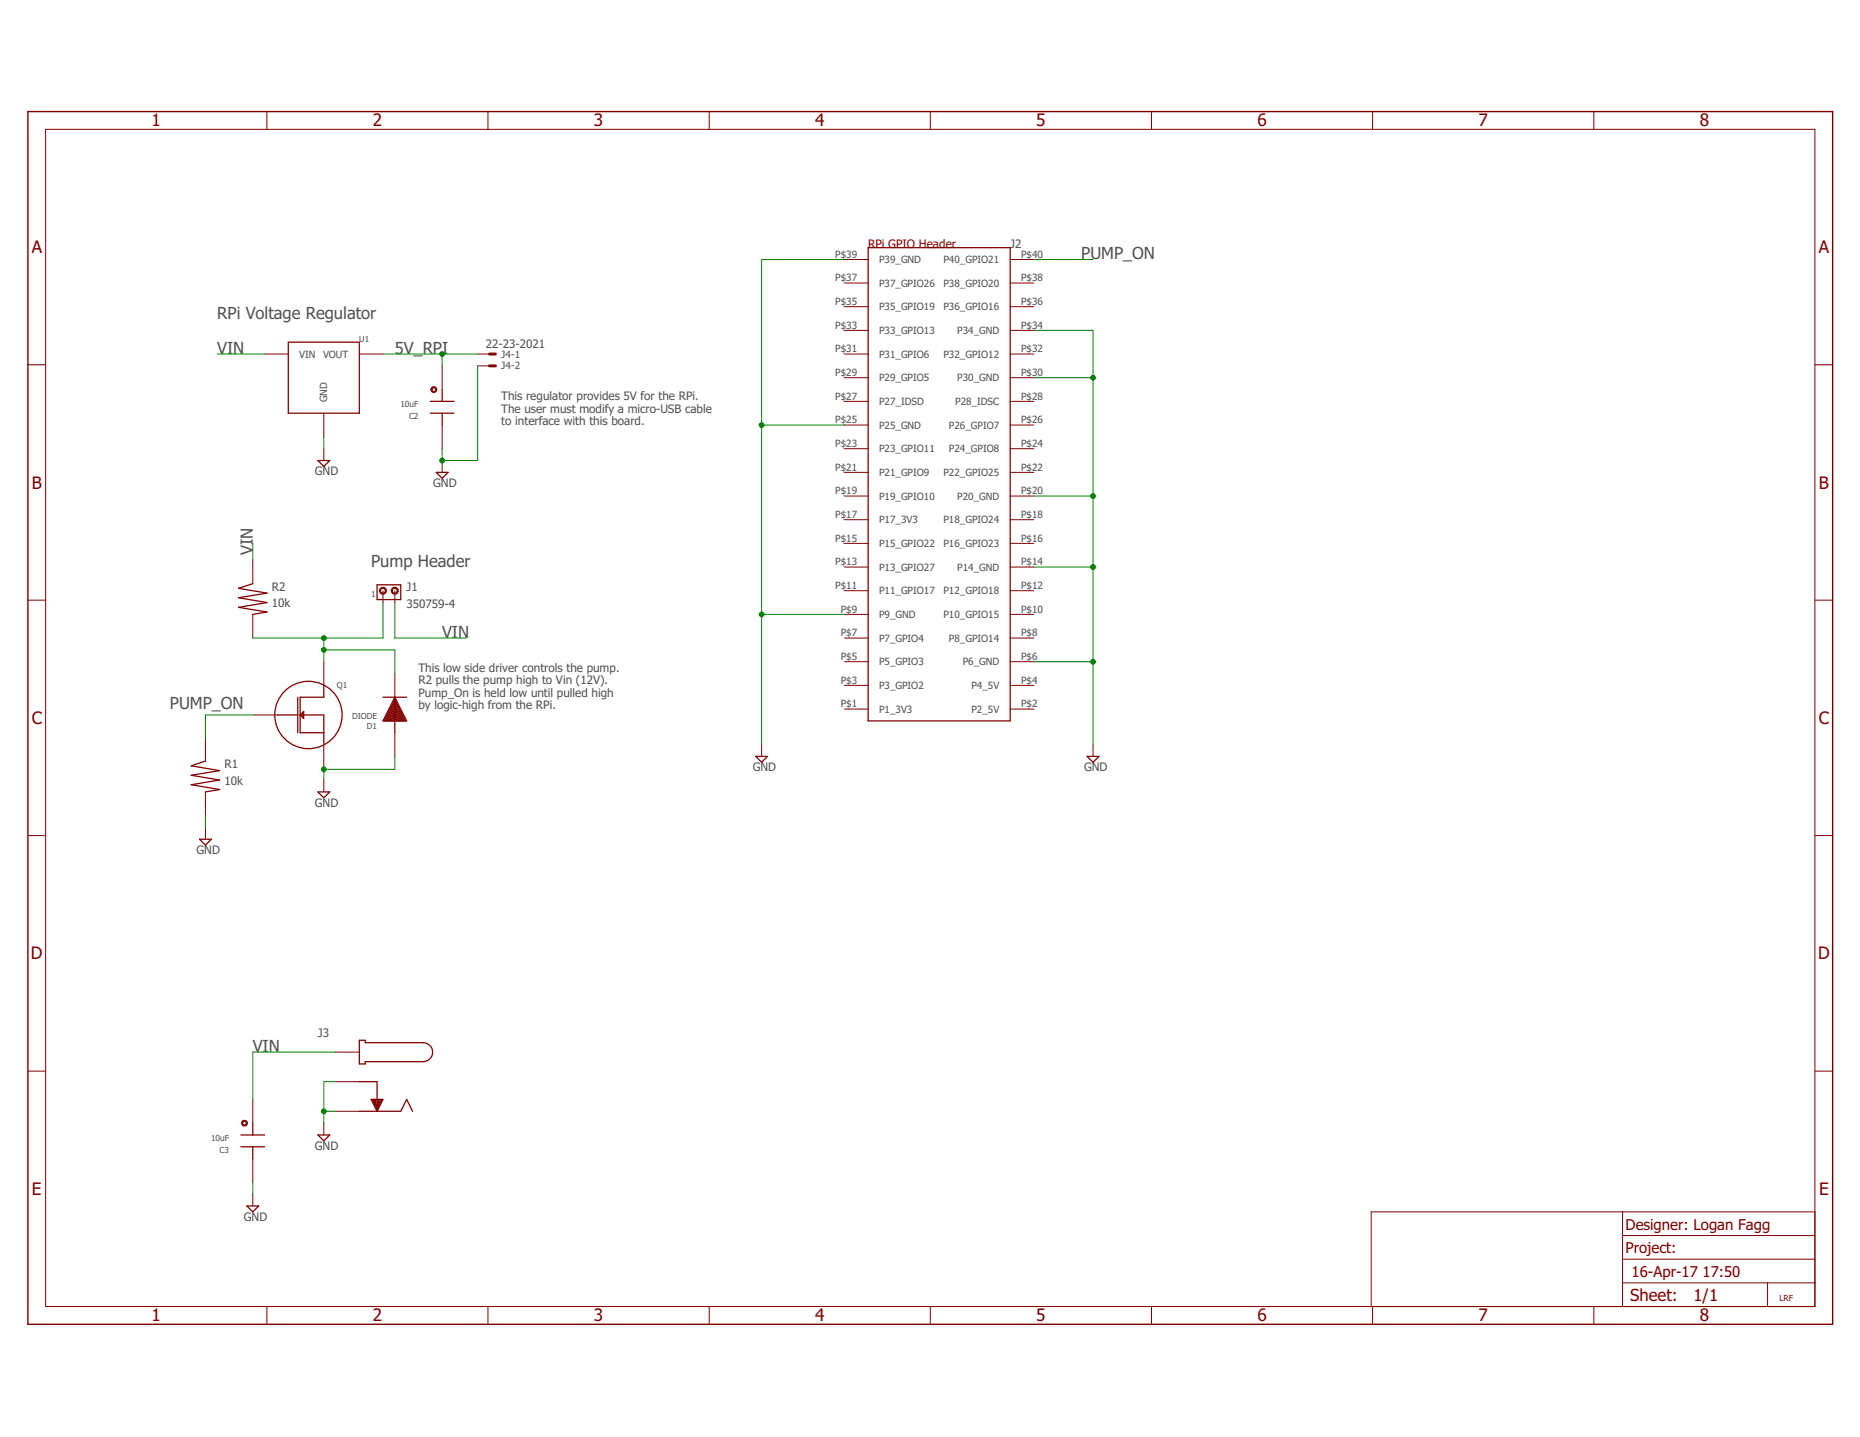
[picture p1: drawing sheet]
<?xml version="1.0" encoding="utf-8"?>
<!DOCTYPE eagle SYSTEM "eagle.dtd">
<eagle version="8.1.0">
<drawing>
<settings>
<setting alwaysvectorfont="no"/>
<setting verticaltext="up"/>
</settings>
<grid distance="0.1" unitdist="inch" unit="inch" style="lines" multiple="1" display="no" altdistance="0.01" altunitdist="inch" altunit="inch"/>
<schematic xreflabel="%F%N/%S.%C%R" xrefpart="/%S.%C%R">
<libraries>
<library name="00_Frames">
<symbols>
<symbol name="A3L-LOC">
<wire x1="288.29" y1="3.81" x2="342.265" y2="3.81" width="0.1016" layer="94"/>
<wire x1="342.265" y1="3.81" x2="373.38" y2="3.81" width="0.1016" layer="94"/>
<wire x1="373.38" y1="3.81" x2="383.54" y2="3.81" width="0.1016" layer="94"/>
<wire x1="383.54" y1="3.81" x2="383.54" y2="8.89" width="0.1016" layer="94"/>
<wire x1="383.54" y1="8.89" x2="383.54" y2="13.97" width="0.1016" layer="94"/>
<wire x1="383.54" y1="13.97" x2="383.54" y2="19.05" width="0.1016" layer="94"/>
<wire x1="383.54" y1="19.05" x2="383.54" y2="24.13" width="0.1016" layer="94"/>
<wire x1="288.29" y1="3.81" x2="288.29" y2="24.13" width="0.1016" layer="94"/>
<wire x1="288.29" y1="24.13" x2="342.265" y2="24.13" width="0.1016" layer="94"/>
<wire x1="342.265" y1="24.13" x2="383.54" y2="24.13" width="0.1016" layer="94"/>
<wire x1="373.38" y1="3.81" x2="373.38" y2="8.89" width="0.1016" layer="94"/>
<wire x1="373.38" y1="8.89" x2="383.54" y2="8.89" width="0.1016" layer="94"/>
<wire x1="373.38" y1="8.89" x2="342.265" y2="8.89" width="0.1016" layer="94"/>
<wire x1="342.265" y1="8.89" x2="342.265" y2="3.81" width="0.1016" layer="94"/>
<wire x1="342.265" y1="8.89" x2="342.265" y2="13.97" width="0.1016" layer="94"/>
<wire x1="342.265" y1="13.97" x2="383.54" y2="13.97" width="0.1016" layer="94"/>
<wire x1="342.265" y1="13.97" x2="342.265" y2="19.05" width="0.1016" layer="94"/>
<wire x1="342.265" y1="19.05" x2="383.54" y2="19.05" width="0.1016" layer="94"/>
<wire x1="342.265" y1="19.05" x2="342.265" y2="24.13" width="0.1016" layer="94"/>
<text x="344.17" y="10.16" size="2.286" layer="94">&gt;LAST_DATE_TIME</text>
<text x="357.505" y="5.08" size="2.54" layer="94">&gt;SHEET</text>
<text x="343.916" y="4.953" size="2.54" layer="94">Sheet:</text>
<text x="342.9" y="20.32" size="2.286" layer="94">Designer: Logan Fagg</text>
<text x="342.9" y="15.24" size="2.286" layer="94">Project:</text>
<frame x1="0" y1="0" x2="387.35" y2="260.35" columns="8" rows="5" layer="94"/>
</symbol>
</symbols>
<devicesets>
<deviceset name="A3L-LOC" prefix="FRAME" uservalue="yes">
<gates>
<gate name="G$1" symbol="A3L-LOC" x="0" y="0"/>
</gates>
<devices>
<device name="">
<technologies>
<technology name=""/>
</technologies>
</device>
</devices>
</deviceset>
</devicesets>
</library>
<library name="00_ThruHole">
<symbols>
<symbol name="TH_REGULATOR">
<pin name="VIN" x="-12.7" y="5.08" visible="pin" length="middle"/>
<pin name="VOUT" x="12.7" y="5.08" visible="pin" length="middle" rot="R180"/>
<pin name="GND" x="0" y="-12.7" visible="pin" length="middle" rot="R90"/>
<wire x1="7.62" y1="7.62" x2="7.62" y2="-7.62" width="0.254" layer="94"/>
<wire x1="7.62" y1="7.62" x2="-7.62" y2="7.62" width="0.254" layer="94"/>
<wire x1="-7.62" y1="7.62" x2="-7.62" y2="-7.62" width="0.254" layer="94"/>
<wire x1="-7.62" y1="-7.62" x2="7.62" y2="-7.62" width="0.254" layer="94"/>
<text x="7.62" y="7.62" size="1.27" layer="95">&gt;NAME</text>
</symbol>
<symbol name="CAPACITOR">
<pin name="P1" x="0" y="0" visible="off" length="middle" rot="R90"/>
<pin name="P2" x="0" y="17.78" visible="off" length="middle" rot="R270"/>
<wire x1="-2.54" y1="7.62" x2="0" y2="7.62" width="0.254" layer="94"/>
<wire x1="0" y1="7.62" x2="2.54" y2="7.62" width="0.254" layer="94"/>
<wire x1="-2.54" y1="10.16" x2="0" y2="10.16" width="0.254" layer="94"/>
<wire x1="0" y1="10.16" x2="2.54" y2="10.16" width="0.254" layer="94"/>
<wire x1="0" y1="12.7" x2="0" y2="10.16" width="0.254" layer="94"/>
<wire x1="0" y1="5.08" x2="0" y2="7.62" width="0.254" layer="94"/>
<text x="5.08" y="10.16" size="1.27" layer="95">&gt;NAME</text>
<text x="5.08" y="7.62" size="1.27" layer="96">&gt;VALUE</text>
<circle x="1.778" y="5.08" radius="0.508" width="0.254" layer="94"/>
</symbol>
<symbol name="NMOS">
<wire x1="0" y1="0" x2="0" y2="2.54" width="0.254" layer="94"/>
<wire x1="0" y1="2.54" x2="-5.08" y2="2.54" width="0.254" layer="94"/>
<wire x1="-5.08" y1="2.54" x2="-5.08" y2="6.35" width="0.254" layer="94"/>
<wire x1="-5.08" y1="6.35" x2="-5.08" y2="10.16" width="0.254" layer="94"/>
<wire x1="-5.08" y1="10.16" x2="0" y2="10.16" width="0.254" layer="94"/>
<wire x1="0" y1="10.16" x2="0" y2="12.7" width="0.254" layer="94"/>
<wire x1="0" y1="2.54" x2="0" y2="6.35" width="0.254" layer="94"/>
<wire x1="0" y1="6.35" x2="-5.08" y2="6.35" width="0.254" layer="94"/>
<wire x1="-5.08" y1="6.35" x2="-4.318" y2="5.588" width="0.254" layer="94"/>
<wire x1="-4.318" y1="5.588" x2="-4.318" y2="7.112" width="0.254" layer="94"/>
<wire x1="-4.318" y1="7.112" x2="-5.08" y2="6.35" width="0.254" layer="94"/>
<wire x1="-4.572" y1="6.096" x2="-4.572" y2="6.604" width="0.254" layer="94"/>
<wire x1="-5.588" y1="10.16" x2="-5.588" y2="6.35" width="0.254" layer="94"/>
<circle x="-3.302" y="6.35" radius="7.220034375" width="0.254" layer="94"/>
<pin name="GATE" x="-14.986" y="6.35" visible="off" length="middle"/>
<wire x1="-5.588" y1="6.35" x2="-5.588" y2="2.54" width="0.254" layer="94"/>
<wire x1="-9.906" y1="6.35" x2="-5.588" y2="6.35" width="0.254" layer="94"/>
<pin name="SOURCE" x="0" y="-5.334" visible="off" length="middle" rot="R90"/>
<pin name="DRAIN" x="0" y="17.78" visible="off" length="middle" rot="R270"/>
<text x="2.794" y="12.192" size="1.27" layer="95">&gt;NAME</text>
</symbol>
<symbol name="RESISTOR">
<pin name="P2" x="0" y="0" visible="off" length="middle" rot="R90"/>
<pin name="P1" x="0" y="16.764" visible="off" length="middle" rot="R270"/>
<wire x1="3.048" y1="5.588" x2="0" y2="5.08" width="0.254" layer="94"/>
<wire x1="-3.048" y1="6.604" x2="3.048" y2="5.588" width="0.254" layer="94"/>
<wire x1="-3.048" y1="6.604" x2="3.048" y2="7.62" width="0.254" layer="94"/>
<wire x1="3.048" y1="7.62" x2="-3.048" y2="8.636" width="0.254" layer="94"/>
<wire x1="-3.048" y1="8.636" x2="3.048" y2="9.652" width="0.254" layer="94"/>
<wire x1="3.048" y1="9.652" x2="-3.048" y2="10.668" width="0.254" layer="94"/>
<wire x1="-3.048" y1="10.668" x2="0" y2="11.684" width="0.254" layer="94"/>
<text x="4.064" y="10.16" size="1.778" layer="95">&gt;NAME</text>
<text x="4.064" y="6.604" size="1.778" layer="96">&gt;VALUE</text>
</symbol>
<symbol name="DC_JACK">
<wire x1="0" y1="15.24" x2="0" y2="10.16" width="0.254" layer="94"/>
<wire x1="0" y1="10.16" x2="1.27" y2="10.16" width="0.254" layer="94"/>
<wire x1="1.27" y1="10.16" x2="1.27" y2="10.668" width="0.254" layer="94"/>
<wire x1="1.27" y1="10.668" x2="13.716" y2="10.668" width="0.254" layer="94"/>
<wire x1="0" y1="15.24" x2="1.27" y2="15.24" width="0.254" layer="94"/>
<wire x1="1.27" y1="15.24" x2="1.27" y2="14.732" width="0.254" layer="94"/>
<wire x1="1.27" y1="14.732" x2="13.716" y2="14.732" width="0.254" layer="94"/>
<wire x1="13.716" y1="14.732" x2="13.716" y2="10.668" width="0.254" layer="94" curve="-180"/>
<pin name="P1" x="-5.08" y="12.7" visible="off" length="middle"/>
<pin name="P2" x="-5.08" y="6.35" visible="off" length="middle"/>
<pin name="P3" x="-5.08" y="0" visible="off" length="middle"/>
<wire x1="0" y1="0" x2="3.81" y2="0" width="0.254" layer="94"/>
<wire x1="3.81" y1="0" x2="8.89" y2="0" width="0.254" layer="94"/>
<wire x1="8.89" y1="0" x2="10.16" y2="2.54" width="0.254" layer="94"/>
<wire x1="10.16" y1="2.54" x2="11.43" y2="0" width="0.254" layer="94"/>
<wire x1="0" y1="6.35" x2="3.81" y2="6.35" width="0.254" layer="94"/>
<wire x1="3.81" y1="6.35" x2="3.81" y2="1.016" width="0.254" layer="94"/>
<wire x1="3.81" y1="1.016" x2="3.81" y2="0.508" width="0.254" layer="94"/>
<wire x1="3.81" y1="0.508" x2="3.81" y2="0" width="0.254" layer="94"/>
<wire x1="3.81" y1="0" x2="5.08" y2="2.54" width="0.254" layer="94"/>
<wire x1="5.08" y1="2.54" x2="4.826" y2="2.54" width="0.254" layer="94"/>
<wire x1="2.794" y1="2.54" x2="2.54" y2="2.54" width="0.254" layer="94"/>
<wire x1="2.54" y1="2.54" x2="3.81" y2="0" width="0.254" layer="94"/>
<wire x1="3.81" y1="0" x2="4.826" y2="2.54" width="0.254" layer="94"/>
<wire x1="4.826" y1="2.54" x2="4.572" y2="2.54" width="0.254" layer="94"/>
<wire x1="3.048" y1="2.54" x2="2.794" y2="2.54" width="0.254" layer="94"/>
<wire x1="2.794" y1="2.54" x2="3.81" y2="0.508" width="0.254" layer="94"/>
<wire x1="3.81" y1="0.508" x2="4.572" y2="2.54" width="0.254" layer="94"/>
<wire x1="4.572" y1="2.54" x2="4.318" y2="2.54" width="0.254" layer="94"/>
<wire x1="3.302" y1="2.54" x2="3.048" y2="2.54" width="0.254" layer="94"/>
<wire x1="3.048" y1="2.54" x2="3.556" y2="1.524" width="0.254" layer="94"/>
<wire x1="3.81" y1="1.016" x2="4.318" y2="2.54" width="0.254" layer="94"/>
<wire x1="4.318" y1="2.54" x2="4.064" y2="2.54" width="0.254" layer="94"/>
<wire x1="3.556" y1="2.54" x2="3.302" y2="2.54" width="0.254" layer="94"/>
<wire x1="3.302" y1="2.54" x2="3.556" y2="1.524" width="0.254" layer="94"/>
<wire x1="3.556" y1="1.524" x2="3.81" y2="1.016" width="0.254" layer="94"/>
<wire x1="3.81" y1="1.016" x2="4.064" y2="2.54" width="0.254" layer="94"/>
<wire x1="4.064" y1="2.54" x2="3.556" y2="2.54" width="0.254" layer="94"/>
<wire x1="3.556" y1="2.54" x2="3.556" y2="1.524" width="0.254" layer="94"/>
<text x="-8.89" y="16.002" size="1.778" layer="95">&gt;NAME</text>
</symbol>
<symbol name="PI_HEADER">
<pin name="P1_3V3" x="0" y="0" length="middle"/>
<pin name="P3_GPIO2" x="0" y="5.08" length="middle"/>
<pin name="P5_GPIO3" x="0" y="10.16" length="middle"/>
<pin name="P7_GPIO4" x="0" y="15.24" length="middle"/>
<pin name="P9_GND" x="0" y="20.32" length="middle"/>
<pin name="P11_GPIO17" x="0" y="25.4" length="middle"/>
<pin name="P13_GPIO27" x="0" y="30.48" length="middle"/>
<pin name="P15_GPIO22" x="0" y="35.56" length="middle"/>
<pin name="P17_3V3" x="0" y="40.64" length="middle"/>
<pin name="P19_GPIO10" x="0" y="45.72" length="middle"/>
<pin name="P21_GPIO9" x="0" y="50.8" length="middle"/>
<pin name="P23_GPIO11" x="0" y="55.88" length="middle"/>
<pin name="P25_GND" x="0" y="60.96" length="middle"/>
<pin name="P27_IDSD" x="0" y="66.04" length="middle"/>
<pin name="P29_GPIO5" x="0" y="71.12" length="middle"/>
<pin name="P31_GPIO6" x="0" y="76.2" length="middle"/>
<pin name="P33_GPIO13" x="0" y="81.28" length="middle"/>
<pin name="P35_GPIO19" x="0" y="86.36" length="middle"/>
<pin name="P37_GPIO26" x="0" y="91.44" length="middle"/>
<pin name="P39_GND" x="0" y="96.52" length="middle"/>
<pin name="P2_5V" x="40.64" y="0" length="middle" rot="R180"/>
<pin name="P4_5V" x="40.64" y="5.08" length="middle" rot="R180"/>
<pin name="P6_GND" x="40.64" y="10.16" length="middle" rot="R180"/>
<pin name="P8_GPIO14" x="40.64" y="15.24" length="middle" rot="R180"/>
<pin name="P10_GPIO15" x="40.64" y="20.32" length="middle" rot="R180"/>
<pin name="P12_GPIO18" x="40.64" y="25.4" length="middle" rot="R180"/>
<pin name="P14_GND" x="40.64" y="30.48" length="middle" rot="R180"/>
<pin name="P16_GPIO23" x="40.64" y="35.56" length="middle" rot="R180"/>
<pin name="P18_GPIO24" x="40.64" y="40.64" length="middle" rot="R180"/>
<pin name="P20_GND" x="40.64" y="45.72" length="middle" rot="R180"/>
<pin name="P22_GPIO25" x="40.64" y="50.8" length="middle" rot="R180"/>
<pin name="P24_GPIO8" x="40.64" y="55.88" length="middle" rot="R180"/>
<pin name="P26_GPIO7" x="40.64" y="60.96" length="middle" rot="R180"/>
<pin name="P28_IDSC" x="40.64" y="66.04" length="middle" rot="R180"/>
<pin name="P30_GND" x="40.64" y="71.12" length="middle" rot="R180"/>
<pin name="P32_GPIO12" x="40.64" y="76.2" length="middle" rot="R180"/>
<pin name="P34_GND" x="40.64" y="81.28" length="middle" rot="R180"/>
<pin name="P36_GPIO16" x="40.64" y="86.36" length="middle" rot="R180"/>
<pin name="P38_GPIO20" x="40.64" y="91.44" length="middle" rot="R180"/>
<pin name="P40_GPIO21" x="40.64" y="96.52" length="middle" rot="R180"/>
<wire x1="5.08" y1="99.06" x2="35.56" y2="99.06" width="0.254" layer="94"/>
<wire x1="35.56" y1="99.06" x2="35.56" y2="-2.54" width="0.254" layer="94"/>
<wire x1="35.56" y1="-2.54" x2="5.08" y2="-2.54" width="0.254" layer="94"/>
<wire x1="5.08" y1="-2.54" x2="5.08" y2="99.06" width="0.254" layer="94"/>
<text x="35.56" y="99.06" size="1.778" layer="95">&gt;NAME</text>
<text x="5.08" y="99.06" size="1.778" layer="94">RPi GPIO Header</text>
</symbol>
<symbol name="DIODE">
<pin name="P1" x="0" y="0" visible="off" length="middle" rot="R90"/>
<pin name="P2" x="0" y="17.78" visible="off" length="middle" rot="R270"/>
<wire x1="0" y1="12.7" x2="0" y2="9.652" width="0.254" layer="94"/>
<wire x1="0" y1="9.652" x2="0" y2="9.144" width="0.254" layer="94"/>
<wire x1="0" y1="9.144" x2="0" y2="8.636" width="0.254" layer="94"/>
<wire x1="0" y1="8.636" x2="0" y2="8.128" width="0.254" layer="94"/>
<wire x1="0" y1="8.128" x2="0" y2="7.62" width="0.254" layer="94"/>
<wire x1="0" y1="7.62" x2="0" y2="7.112" width="0.254" layer="94"/>
<wire x1="0" y1="7.112" x2="0" y2="6.604" width="0.254" layer="94"/>
<wire x1="0" y1="6.604" x2="0" y2="6.096" width="0.254" layer="94"/>
<wire x1="0" y1="6.096" x2="0" y2="5.588" width="0.254" layer="94"/>
<wire x1="0" y1="5.588" x2="0" y2="5.08" width="0.254" layer="94"/>
<wire x1="0" y1="5.08" x2="2.54" y2="10.16" width="0.254" layer="94"/>
<wire x1="2.54" y1="10.16" x2="2.286" y2="10.16" width="0.254" layer="94"/>
<wire x1="2.032" y1="10.16" x2="1.778" y2="10.16" width="0.254" layer="94"/>
<wire x1="1.778" y1="10.16" x2="1.524" y2="10.16" width="0.254" layer="94"/>
<wire x1="1.524" y1="10.16" x2="1.27" y2="10.16" width="0.254" layer="94"/>
<wire x1="1.27" y1="10.16" x2="1.016" y2="10.16" width="0.254" layer="94"/>
<wire x1="1.016" y1="10.16" x2="0.762" y2="10.16" width="0.254" layer="94"/>
<wire x1="0.762" y1="10.16" x2="0.508" y2="10.16" width="0.254" layer="94"/>
<wire x1="0.508" y1="10.16" x2="0.254" y2="10.16" width="0.254" layer="94"/>
<wire x1="0.254" y1="10.16" x2="-0.254" y2="10.16" width="0.254" layer="94"/>
<wire x1="-0.254" y1="10.16" x2="-0.508" y2="10.16" width="0.254" layer="94"/>
<wire x1="-0.508" y1="10.16" x2="-0.762" y2="10.16" width="0.254" layer="94"/>
<wire x1="-0.762" y1="10.16" x2="-1.016" y2="10.16" width="0.254" layer="94"/>
<wire x1="-1.016" y1="10.16" x2="-1.27" y2="10.16" width="0.254" layer="94"/>
<wire x1="-1.27" y1="10.16" x2="-1.524" y2="10.16" width="0.254" layer="94"/>
<wire x1="-1.524" y1="10.16" x2="-1.778" y2="10.16" width="0.254" layer="94"/>
<wire x1="-1.778" y1="10.16" x2="-2.032" y2="10.16" width="0.254" layer="94"/>
<wire x1="-2.032" y1="10.16" x2="-2.286" y2="10.16" width="0.254" layer="94"/>
<wire x1="-2.286" y1="10.16" x2="-2.54" y2="10.16" width="0.254" layer="94"/>
<wire x1="-2.54" y1="10.16" x2="0" y2="5.08" width="0.254" layer="94"/>
<wire x1="0" y1="5.08" x2="2.54" y2="5.08" width="0.254" layer="94"/>
<wire x1="0" y1="5.08" x2="-2.54" y2="5.08" width="0.254" layer="94"/>
<wire x1="-2.286" y1="10.16" x2="0" y2="5.588" width="0.254" layer="94"/>
<wire x1="0" y1="5.588" x2="2.286" y2="10.16" width="0.254" layer="94"/>
<wire x1="2.286" y1="10.16" x2="2.032" y2="10.16" width="0.254" layer="94"/>
<wire x1="2.032" y1="10.16" x2="0" y2="6.096" width="0.254" layer="94"/>
<wire x1="-2.032" y1="10.16" x2="0" y2="6.096" width="0.254" layer="94"/>
<wire x1="0" y1="6.604" x2="1.778" y2="10.16" width="0.254" layer="94"/>
<wire x1="1.524" y1="10.16" x2="0" y2="7.112" width="0.254" layer="94"/>
<wire x1="0" y1="7.112" x2="-1.524" y2="10.16" width="0.254" layer="94"/>
<wire x1="-1.778" y1="10.16" x2="0" y2="6.604" width="0.254" layer="94"/>
<wire x1="1.27" y1="10.16" x2="0" y2="7.62" width="0.254" layer="94"/>
<wire x1="0" y1="7.62" x2="-1.27" y2="10.16" width="0.254" layer="94"/>
<wire x1="-1.016" y1="10.16" x2="0" y2="8.128" width="0.254" layer="94"/>
<wire x1="0" y1="8.128" x2="1.016" y2="10.16" width="0.254" layer="94"/>
<wire x1="0.762" y1="10.16" x2="0" y2="8.636" width="0.254" layer="94"/>
<wire x1="0" y1="8.636" x2="-0.762" y2="10.16" width="0.254" layer="94"/>
<wire x1="-0.508" y1="10.16" x2="0" y2="9.144" width="0.254" layer="94"/>
<wire x1="0" y1="9.144" x2="0.508" y2="10.16" width="0.254" layer="94"/>
<wire x1="0.254" y1="10.16" x2="0" y2="9.652" width="0.254" layer="94"/>
<wire x1="0" y1="9.652" x2="-0.254" y2="10.16" width="0.254" layer="94"/>
<text x="3.81" y="10.668" size="1.27" layer="95">&gt;NAME</text>
<text x="3.81" y="8.382" size="1.27" layer="96">&gt;VALUE</text>
</symbol>
</symbols>
<devicesets>
<deviceset name="VOLTAGE_REGULATOR">
<gates>
<gate name="U$1" symbol="TH_REGULATOR" x="0" y="0"/>
</gates>
<devices>
<device name="" package="TH_3PIN">
<connects>
<connect gate="U$1" pin="GND" pad="P2"/>
<connect gate="U$1" pin="VIN" pad="P1"/>
<connect gate="U$1" pin="VOUT" pad="P3"/>
</connects>
<technologies>
<technology name=""/>
</technologies>
</device>
</devices>
</deviceset>
<deviceset name="CAPACITOR" prefix="C">
<gates>
<gate name="C$1" symbol="CAPACITOR" x="0" y="0"/>
</gates>
<devices>
<device name="" package="TH_PASSIVE">
<connects>
<connect gate="C$1" pin="P1" pad="P1"/>
<connect gate="C$1" pin="P2" pad="P2"/>
</connects>
<technologies>
<technology name=""/>
</technologies>
</device>
</devices>
</deviceset>
<deviceset name="NMOS" prefix="Q">
<gates>
<gate name="Q$1" symbol="NMOS" x="0" y="0"/>
</gates>
<devices>
<device name="" package="TH_3PIN">
<connects>
<connect gate="Q$1" pin="DRAIN" pad="P2"/>
<connect gate="Q$1" pin="GATE" pad="P1"/>
<connect gate="Q$1" pin="SOURCE" pad="P3"/>
</connects>
<technologies>
<technology name=""/>
</technologies>
</device>
</devices>
</deviceset>
<deviceset name="RESISTOR" prefix="R">
<gates>
<gate name="R$1" symbol="RESISTOR" x="0" y="0"/>
</gates>
<devices>
<device name="" package="TH_PASSIVE">
<connects>
<connect gate="R$1" pin="P1" pad="P1"/>
<connect gate="R$1" pin="P2" pad="P2"/>
</connects>
<technologies>
<technology name=""/>
</technologies>
</device>
</devices>
</deviceset>
<deviceset name="DC_POWERJACK">
<gates>
<gate name="J$1" symbol="DC_JACK" x="0" y="0"/>
</gates>
<devices>
<device name="" package="DC_POWERJACK">
<connects>
<connect gate="J$1" pin="P1" pad="P1"/>
<connect gate="J$1" pin="P2" pad="P2"/>
<connect gate="J$1" pin="P3" pad="P3"/>
</connects>
<technologies>
<technology name=""/>
</technologies>
</device>
</devices>
</deviceset>
<deviceset name="RPI_HEADER" prefix="J">
<gates>
<gate name="J$1" symbol="PI_HEADER" x="0" y="0"/>
</gates>
<devices>
<device name="" package="RPIHEADER">
<connects>
<connect gate="J$1" pin="P10_GPIO15" pad="P$10"/>
<connect gate="J$1" pin="P11_GPIO17" pad="P$11"/>
<connect gate="J$1" pin="P12_GPIO18" pad="P$12"/>
<connect gate="J$1" pin="P13_GPIO27" pad="P$13"/>
<connect gate="J$1" pin="P14_GND" pad="P$14"/>
<connect gate="J$1" pin="P15_GPIO22" pad="P$15"/>
<connect gate="J$1" pin="P16_GPIO23" pad="P$16"/>
<connect gate="J$1" pin="P17_3V3" pad="P$17"/>
<connect gate="J$1" pin="P18_GPIO24" pad="P$18"/>
<connect gate="J$1" pin="P19_GPIO10" pad="P$19"/>
<connect gate="J$1" pin="P1_3V3" pad="P$1"/>
<connect gate="J$1" pin="P20_GND" pad="P$20"/>
<connect gate="J$1" pin="P21_GPIO9" pad="P$21"/>
<connect gate="J$1" pin="P22_GPIO25" pad="P$22"/>
<connect gate="J$1" pin="P23_GPIO11" pad="P$23"/>
<connect gate="J$1" pin="P24_GPIO8" pad="P$24"/>
<connect gate="J$1" pin="P25_GND" pad="P$25"/>
<connect gate="J$1" pin="P26_GPIO7" pad="P$26"/>
<connect gate="J$1" pin="P27_IDSD" pad="P$27"/>
<connect gate="J$1" pin="P28_IDSC" pad="P$28"/>
<connect gate="J$1" pin="P29_GPIO5" pad="P$29"/>
<connect gate="J$1" pin="P2_5V" pad="P$2"/>
<connect gate="J$1" pin="P30_GND" pad="P$30"/>
<connect gate="J$1" pin="P31_GPIO6" pad="P$31"/>
<connect gate="J$1" pin="P32_GPIO12" pad="P$32"/>
<connect gate="J$1" pin="P33_GPIO13" pad="P$33"/>
<connect gate="J$1" pin="P34_GND" pad="P$34"/>
<connect gate="J$1" pin="P35_GPIO19" pad="P$35"/>
<connect gate="J$1" pin="P36_GPIO16" pad="P$36"/>
<connect gate="J$1" pin="P37_GPIO26" pad="P$37"/>
<connect gate="J$1" pin="P38_GPIO20" pad="P$38"/>
<connect gate="J$1" pin="P39_GND" pad="P$39"/>
<connect gate="J$1" pin="P3_GPIO2" pad="P$3"/>
<connect gate="J$1" pin="P40_GPIO21" pad="P$40"/>
<connect gate="J$1" pin="P4_5V" pad="P$4"/>
<connect gate="J$1" pin="P5_GPIO3" pad="P$5"/>
<connect gate="J$1" pin="P6_GND" pad="P$6"/>
<connect gate="J$1" pin="P7_GPIO4" pad="P$7"/>
<connect gate="J$1" pin="P8_GPIO14" pad="P$8"/>
<connect gate="J$1" pin="P9_GND" pad="P$9"/>
</connects>
<technologies>
<technology name=""/>
</technologies>
</device>
</devices>
</deviceset>
<deviceset name="DIODE">
<gates>
<gate name="D$1" symbol="DIODE" x="0" y="0"/>
</gates>
<devices>
<device name="" package="TH_PASSIVE">
<connects>
<connect gate="D$1" pin="P1" pad="P1"/>
<connect gate="D$1" pin="P2" pad="P2"/>
</connects>
<technologies>
<technology name=""/>
</technologies>
</device>
</devices>
</deviceset>
</devicesets>
</library>
<library name="con-amp">
<symbols>
<symbol name="MTA-1_2">
<wire x1="-1.27" y1="1.27" x2="-1.27" y2="-1.905" width="0.254" layer="94"/>
<wire x1="3.81" y1="-1.905" x2="-1.27" y2="-1.905" width="0.254" layer="94"/>
<wire x1="3.81" y1="-1.905" x2="3.81" y2="1.27" width="0.254" layer="94"/>
<wire x1="-1.27" y1="1.27" x2="3.81" y2="1.27" width="0.254" layer="94"/>
<circle x="0" y="0" radius="0.635" width="0.254" layer="94"/>
<circle x="2.54" y="0" radius="0.635" width="0.254" layer="94"/>
<text x="5.08" y="0" size="1.778" layer="95">&gt;NAME</text>
<text x="5.08" y="-3.81" size="1.778" layer="96">&gt;VALUE</text>
<text x="-2.54" y="-1.27" size="1.27" layer="95">1</text>
<pin name="1" x="0" y="-2.54" visible="off" length="short" direction="pas" rot="R90"/>
<pin name="2" x="2.54" y="-2.54" visible="off" length="short" direction="pas" rot="R90"/>
</symbol>
</symbols>
<devicesets>
<deviceset name="350759-4" prefix="J">
<gates>
<gate name="G$1" symbol="MTA-1_2" x="0" y="0"/>
</gates>
<devices>
<device name="" package="350759-4">
<connects>
<connect gate="G$1" pin="1" pad="1"/>
<connect gate="G$1" pin="2" pad="2"/>
</connects>
<technologies>
<technology name=""/>
</technologies>
</device>
</devices>
</deviceset>
</devicesets>
</library>
<library name="supply2">
<symbols>
<symbol name="GND">
<wire x1="-1.27" y1="0" x2="1.27" y2="0" width="0.254" layer="94"/>
<wire x1="1.27" y1="0" x2="0" y2="-1.27" width="0.254" layer="94"/>
<wire x1="0" y1="-1.27" x2="-1.27" y2="0" width="0.254" layer="94"/>
<pin name="GND" x="0" y="2.54" visible="off" length="short" direction="sup" rot="R270"/>
<text x="-1.905" y="-3.175" size="1.778" layer="96">&gt;VALUE</text>
</symbol>
</symbols>
<devicesets>
<deviceset name="GND" prefix="SUPPLY">
<gates>
<gate name="GND" symbol="GND" x="0" y="0"/>
</gates>
<devices>
<device name="">
<technologies>
<technology name=""/>
</technologies>
</device>
</devices>
</deviceset>
</devicesets>
</library>
<library name="con-molex">
<symbols>
<symbol name="MV">
<wire x1="1.27" y1="0" x2="0" y2="0" width="0.6096" layer="94"/>
<text x="2.54" y="-0.762" size="1.524" layer="95">&gt;NAME</text>
<text x="-0.762" y="1.397" size="1.778" layer="96">&gt;VALUE</text>
<pin name="S" x="-2.54" y="0" visible="off" length="short" direction="pas"/>
</symbol>
<symbol name="M">
<wire x1="1.27" y1="0" x2="0" y2="0" width="0.6096" layer="94"/>
<text x="2.54" y="-0.762" size="1.524" layer="95">&gt;NAME</text>
<pin name="S" x="-2.54" y="0" visible="off" length="short" direction="pas"/>
</symbol>
</symbols>
<devicesets>
<deviceset name="22-23-2021" prefix="X">
<gates>
<gate name="-1" symbol="MV" x="0" y="0" addlevel="always" swaplevel="1"/>
<gate name="-2" symbol="M" x="0" y="-2.54" addlevel="always" swaplevel="1"/>
</gates>
<devices>
<device name="" package="22-23-2021">
<connects>
<connect gate="-1" pin="S" pad="1"/>
<connect gate="-2" pin="S" pad="2"/>
</connects>
<technologies>
<technology name="">
<attribute name="MF" value="MOLEX" constant="no"/>
<attribute name="MPN" value="22-23-2021" constant="no"/>
<attribute name="OC_FARNELL" value="1462926" constant="no"/>
<attribute name="OC_NEWARK" value="25C3832" constant="no"/>
</technology>
</technologies>
</device>
</devices>
</deviceset>
</devicesets>
</library>
<library name="1111Lib">
<symbols>
<symbol name="LOGO">
<text x="0" y="0" size="1.27" layer="94">LRF</text>
</symbol>
</symbols>
<devicesets>
<deviceset name="LOGO">
<gates>
<gate name="G$1" symbol="LOGO" x="0" y="0"/>
</gates>
<devices>
<device name="" package="LOGO">
<technologies>
<technology name=""/>
</technologies>
</device>
</devices>
</deviceset>
</devicesets>
</library>
</libraries>
<attributes>
</attributes>
<variantdefs>
</variantdefs>
<classes>
<class number="0" name="default" width="0" drill="0">
</class>
</classes>
<parts>
<part name="FRAME1" library="00_Frames" deviceset="A3L-LOC" device=""/>
<part name="U1" library="00_ThruHole" deviceset="VOLTAGE_REGULATOR" device=""/>
<part name="C2" library="00_ThruHole" deviceset="CAPACITOR" device="" value="10uF"/>
<part name="Q1" library="00_ThruHole" deviceset="NMOS" device=""/>
<part name="R1" library="00_ThruHole" deviceset="RESISTOR" device="" value="10k"/>
<part name="R2" library="00_ThruHole" deviceset="RESISTOR" device="" value="10k"/>
<part name="J1" library="con-amp" deviceset="350759-4" device=""/>
<part name="J3" library="00_ThruHole" deviceset="DC_POWERJACK" device=""/>
<part name="C3" library="00_ThruHole" deviceset="CAPACITOR" device="" value="10uF"/>
<part name="J2" library="00_ThruHole" deviceset="RPI_HEADER" device=""/>
<part name="SUPPLY1" library="supply2" deviceset="GND" device=""/>
<part name="SUPPLY2" library="supply2" deviceset="GND" device=""/>
<part name="SUPPLY3" library="supply2" deviceset="GND" device=""/>
<part name="SUPPLY4" library="supply2" deviceset="GND" device=""/>
<part name="SUPPLY5" library="supply2" deviceset="GND" device=""/>
<part name="SUPPLY6" library="supply2" deviceset="GND" device=""/>
<part name="SUPPLY8" library="supply2" deviceset="GND" device=""/>
<part name="SUPPLY9" library="supply2" deviceset="GND" device=""/>
<part name="J4" library="con-molex" deviceset="22-23-2021" device=""/>
<part name="U$1" library="1111Lib" deviceset="LOGO" device=""/>
<part name="D1" library="00_ThruHole" deviceset="DIODE" device=""/>
</parts>
<sheets>
<sheet>
<plain>
<text x="73.66" y="162.56" size="2.54" layer="150">Pump Header</text>
<text x="40.64" y="215.9" size="2.54" layer="150">RPi Voltage Regulator</text>
<text x="83.82" y="132.08" size="1.778" layer="150">This low side driver controls the pump.
R2 pulls the pump high to Vin (12V).
Pump_On is held low until pulled high
by logic-high from the RPi.</text>
<text x="101.6" y="193.04" size="1.778" layer="150">This regulator provides 5V for the RPi.
The user must modify a micro-USB cable
to interface with this board.</text>
</plain>
<instances>
<instance part="FRAME1" gate="G$1" x="0" y="0"/>
<instance part="U1" gate="U$1" x="63.5" y="203.2"/>
<instance part="C2" gate="C$1" x="88.9" y="205.74" rot="R180"/>
<instance part="Q1" gate="Q$1" x="63.5" y="124.46"/>
<instance part="R1" gate="R$1" x="38.1" y="109.22"/>
<instance part="R2" gate="R$1" x="48.26" y="147.32"/>
<instance part="J1" gate="G$1" x="76.2" y="157.48"/>
<instance part="J3" gate="J$1" x="71.12" y="45.72"/>
<instance part="C3" gate="C$1" x="48.26" y="48.26" rot="R180"/>
<instance part="J2" gate="J$1" x="175.26" y="132.08"/>
<instance part="SUPPLY1" gate="GND" x="38.1" y="104.14"/>
<instance part="SUPPLY2" gate="GND" x="63.5" y="114.3"/>
<instance part="SUPPLY3" gate="GND" x="63.5" y="40.64"/>
<instance part="SUPPLY4" gate="GND" x="48.26" y="25.4"/>
<instance part="SUPPLY5" gate="GND" x="157.48" y="121.92"/>
<instance part="SUPPLY6" gate="GND" x="228.6" y="121.92"/>
<instance part="SUPPLY8" gate="GND" x="63.5" y="185.42"/>
<instance part="SUPPLY9" gate="GND" x="88.9" y="182.88"/>
<instance part="J4" gate="-1" x="99.06" y="208.28"/>
<instance part="J4" gate="-2" x="99.06" y="205.74"/>
<instance part="U$1" gate="G$1" x="375.92" y="5.08"/>
<instance part="D1" gate="D$1" x="78.74" y="139.7" rot="R180"/>
</instances>
<busses>
</busses>
<nets>
<net name="GND" class="0">
<segment>
<pinref part="J2" gate="J$1" pin="P9_GND"/>
<pinref part="SUPPLY5" gate="GND" pin="GND"/>
<wire x1="175.26" y1="152.4" x2="157.48" y2="152.4" width="0.1524" layer="91"/>
<wire x1="157.48" y1="152.4" x2="157.48" y2="124.46" width="0.1524" layer="91"/>
<pinref part="J2" gate="J$1" pin="P39_GND"/>
<wire x1="175.26" y1="228.6" x2="157.48" y2="228.6" width="0.1524" layer="91"/>
<wire x1="157.48" y1="228.6" x2="157.48" y2="193.04" width="0.1524" layer="91"/>
<junction x="157.48" y="152.4"/>
<pinref part="J2" gate="J$1" pin="P25_GND"/>
<wire x1="157.48" y1="193.04" x2="157.48" y2="152.4" width="0.1524" layer="91"/>
<wire x1="175.26" y1="193.04" x2="157.48" y2="193.04" width="0.1524" layer="91"/>
<junction x="157.48" y="193.04"/>
</segment>
<segment>
<pinref part="J2" gate="J$1" pin="P34_GND"/>
<pinref part="SUPPLY6" gate="GND" pin="GND"/>
<wire x1="215.9" y1="213.36" x2="228.6" y2="213.36" width="0.1524" layer="91"/>
<wire x1="228.6" y1="213.36" x2="228.6" y2="203.2" width="0.1524" layer="91"/>
<pinref part="J2" gate="J$1" pin="P6_GND"/>
<wire x1="228.6" y1="203.2" x2="228.6" y2="177.8" width="0.1524" layer="91"/>
<wire x1="228.6" y1="177.8" x2="228.6" y2="162.56" width="0.1524" layer="91"/>
<wire x1="228.6" y1="162.56" x2="228.6" y2="142.24" width="0.1524" layer="91"/>
<wire x1="228.6" y1="142.24" x2="228.6" y2="124.46" width="0.1524" layer="91"/>
<wire x1="215.9" y1="142.24" x2="228.6" y2="142.24" width="0.1524" layer="91"/>
<junction x="228.6" y="142.24"/>
<pinref part="J2" gate="J$1" pin="P14_GND"/>
<wire x1="215.9" y1="162.56" x2="228.6" y2="162.56" width="0.1524" layer="91"/>
<junction x="228.6" y="162.56"/>
<pinref part="J2" gate="J$1" pin="P20_GND"/>
<wire x1="215.9" y1="177.8" x2="228.6" y2="177.8" width="0.1524" layer="91"/>
<junction x="228.6" y="177.8"/>
<pinref part="J2" gate="J$1" pin="P30_GND"/>
<wire x1="215.9" y1="203.2" x2="228.6" y2="203.2" width="0.1524" layer="91"/>
<junction x="228.6" y="203.2"/>
</segment>
<segment>
<pinref part="SUPPLY9" gate="GND" pin="GND"/>
<pinref part="C2" gate="C$1" pin="P2"/>
<wire x1="88.9" y1="185.42" x2="88.9" y2="187.96" width="0.1524" layer="91"/>
<pinref part="J4" gate="-2" pin="S"/>
<wire x1="96.52" y1="205.74" x2="96.52" y2="185.42" width="0.1524" layer="91"/>
<wire x1="96.52" y1="185.42" x2="88.9" y2="185.42" width="0.1524" layer="91"/>
<junction x="88.9" y="185.42"/>
</segment>
<segment>
<pinref part="SUPPLY8" gate="GND" pin="GND"/>
<pinref part="U1" gate="U$1" pin="GND"/>
<wire x1="63.5" y1="187.96" x2="63.5" y2="190.5" width="0.1524" layer="91"/>
</segment>
<segment>
<pinref part="SUPPLY1" gate="GND" pin="GND"/>
<pinref part="R1" gate="R$1" pin="P2"/>
<wire x1="38.1" y1="106.68" x2="38.1" y2="109.22" width="0.1524" layer="91"/>
</segment>
<segment>
<pinref part="Q1" gate="Q$1" pin="SOURCE"/>
<pinref part="SUPPLY2" gate="GND" pin="GND"/>
<wire x1="63.5" y1="119.126" x2="63.5" y2="116.84" width="0.1524" layer="91"/>
<pinref part="D1" gate="D$1" pin="P2"/>
<wire x1="78.74" y1="121.92" x2="78.74" y2="119.126" width="0.1524" layer="91"/>
<wire x1="78.74" y1="119.126" x2="63.5" y2="119.126" width="0.1524" layer="91"/>
<junction x="63.5" y="119.126"/>
</segment>
<segment>
<pinref part="SUPPLY4" gate="GND" pin="GND"/>
<pinref part="C3" gate="C$1" pin="P2"/>
<wire x1="48.26" y1="27.94" x2="48.26" y2="30.48" width="0.1524" layer="91"/>
</segment>
<segment>
<pinref part="J3" gate="J$1" pin="P2"/>
<pinref part="SUPPLY3" gate="GND" pin="GND"/>
<wire x1="66.04" y1="52.07" x2="63.5" y2="52.07" width="0.1524" layer="91"/>
<wire x1="63.5" y1="52.07" x2="63.5" y2="45.72" width="0.1524" layer="91"/>
<pinref part="J3" gate="J$1" pin="P3"/>
<wire x1="63.5" y1="45.72" x2="63.5" y2="43.18" width="0.1524" layer="91"/>
<wire x1="66.04" y1="45.72" x2="63.5" y2="45.72" width="0.1524" layer="91"/>
<junction x="63.5" y="45.72"/>
</segment>
</net>
<net name="5V_RPI" class="0">
<segment>
<pinref part="C2" gate="C$1" pin="P1"/>
<pinref part="U1" gate="U$1" pin="VOUT"/>
<wire x1="88.9" y1="205.74" x2="88.9" y2="208.28" width="0.1524" layer="91"/>
<wire x1="88.9" y1="208.28" x2="76.2" y2="208.28" width="0.1524" layer="91"/>
<pinref part="J4" gate="-1" pin="S"/>
<wire x1="96.52" y1="208.28" x2="88.9" y2="208.28" width="0.1524" layer="91"/>
<junction x="88.9" y="208.28"/>
<label x="78.74" y="208.28" size="2.54" layer="95"/>
</segment>
</net>
<net name="PUMP_GND" class="0">
<segment>
<pinref part="R2" gate="R$1" pin="P2"/>
<pinref part="Q1" gate="Q$1" pin="DRAIN"/>
<wire x1="48.26" y1="147.32" x2="63.5" y2="147.32" width="0.1524" layer="91"/>
<wire x1="63.5" y1="147.32" x2="63.5" y2="144.78" width="0.1524" layer="91"/>
<pinref part="J1" gate="G$1" pin="1"/>
<wire x1="63.5" y1="144.78" x2="63.5" y2="142.24" width="0.1524" layer="91"/>
<wire x1="76.2" y1="154.94" x2="76.2" y2="147.32" width="0.1524" layer="91"/>
<wire x1="76.2" y1="147.32" x2="63.5" y2="147.32" width="0.1524" layer="91"/>
<junction x="63.5" y="147.32"/>
<pinref part="D1" gate="D$1" pin="P1"/>
<wire x1="78.74" y1="139.7" x2="78.74" y2="144.78" width="0.1524" layer="91"/>
<wire x1="78.74" y1="144.78" x2="63.5" y2="144.78" width="0.1524" layer="91"/>
<junction x="63.5" y="144.78"/>
</segment>
</net>
<net name="PUMP_ON" class="0">
<segment>
<pinref part="R1" gate="R$1" pin="P1"/>
<pinref part="Q1" gate="Q$1" pin="GATE"/>
<wire x1="38.1" y1="125.984" x2="38.1" y2="130.81" width="0.1524" layer="91"/>
<wire x1="38.1" y1="130.81" x2="48.514" y2="130.81" width="0.1524" layer="91"/>
<label x="30.48" y="132.08" size="2.54" layer="95"/>
</segment>
<segment>
<pinref part="J2" gate="J$1" pin="P40_GPIO21"/>
<wire x1="215.9" y1="228.6" x2="228.6" y2="228.6" width="0.1524" layer="91"/>
<label x="226.06" y="228.6" size="2.54" layer="95"/>
</segment>
</net>
<net name="VIN" class="0">
<segment>
<pinref part="C3" gate="C$1" pin="P1"/>
<pinref part="J3" gate="J$1" pin="P1"/>
<wire x1="48.26" y1="48.26" x2="48.26" y2="58.42" width="0.1524" layer="91"/>
<wire x1="48.26" y1="58.42" x2="66.04" y2="58.42" width="0.1524" layer="91"/>
<label x="48.26" y="58.42" size="2.54" layer="95"/>
</segment>
<segment>
<pinref part="U1" gate="U$1" pin="VIN"/>
<wire x1="40.64" y1="208.28" x2="50.8" y2="208.28" width="0.1524" layer="91"/>
<label x="40.64" y="208.28" size="2.54" layer="95"/>
</segment>
<segment>
<pinref part="R2" gate="R$1" pin="P1"/>
<wire x1="48.26" y1="164.084" x2="48.26" y2="167.64" width="0.1524" layer="91"/>
<label x="48.26" y="165.1" size="2.54" layer="95" rot="R90"/>
</segment>
<segment>
<pinref part="J1" gate="G$1" pin="2"/>
<wire x1="78.74" y1="154.94" x2="78.74" y2="147.32" width="0.1524" layer="91"/>
<wire x1="78.74" y1="147.32" x2="93.98" y2="147.32" width="0.1524" layer="91"/>
<label x="88.9" y="147.32" size="2.54" layer="95"/>
</segment>
</net>
</nets>
</sheet>
</sheets>
</schematic>
</drawing>
<compatibility>
<note version="6.3" minversion="6.2.2" severity="warning">
Since Version 6.2.2 text objects can contain more than one line,
which will not be processed correctly with this version.
</note>
</compatibility>
</eagle>
